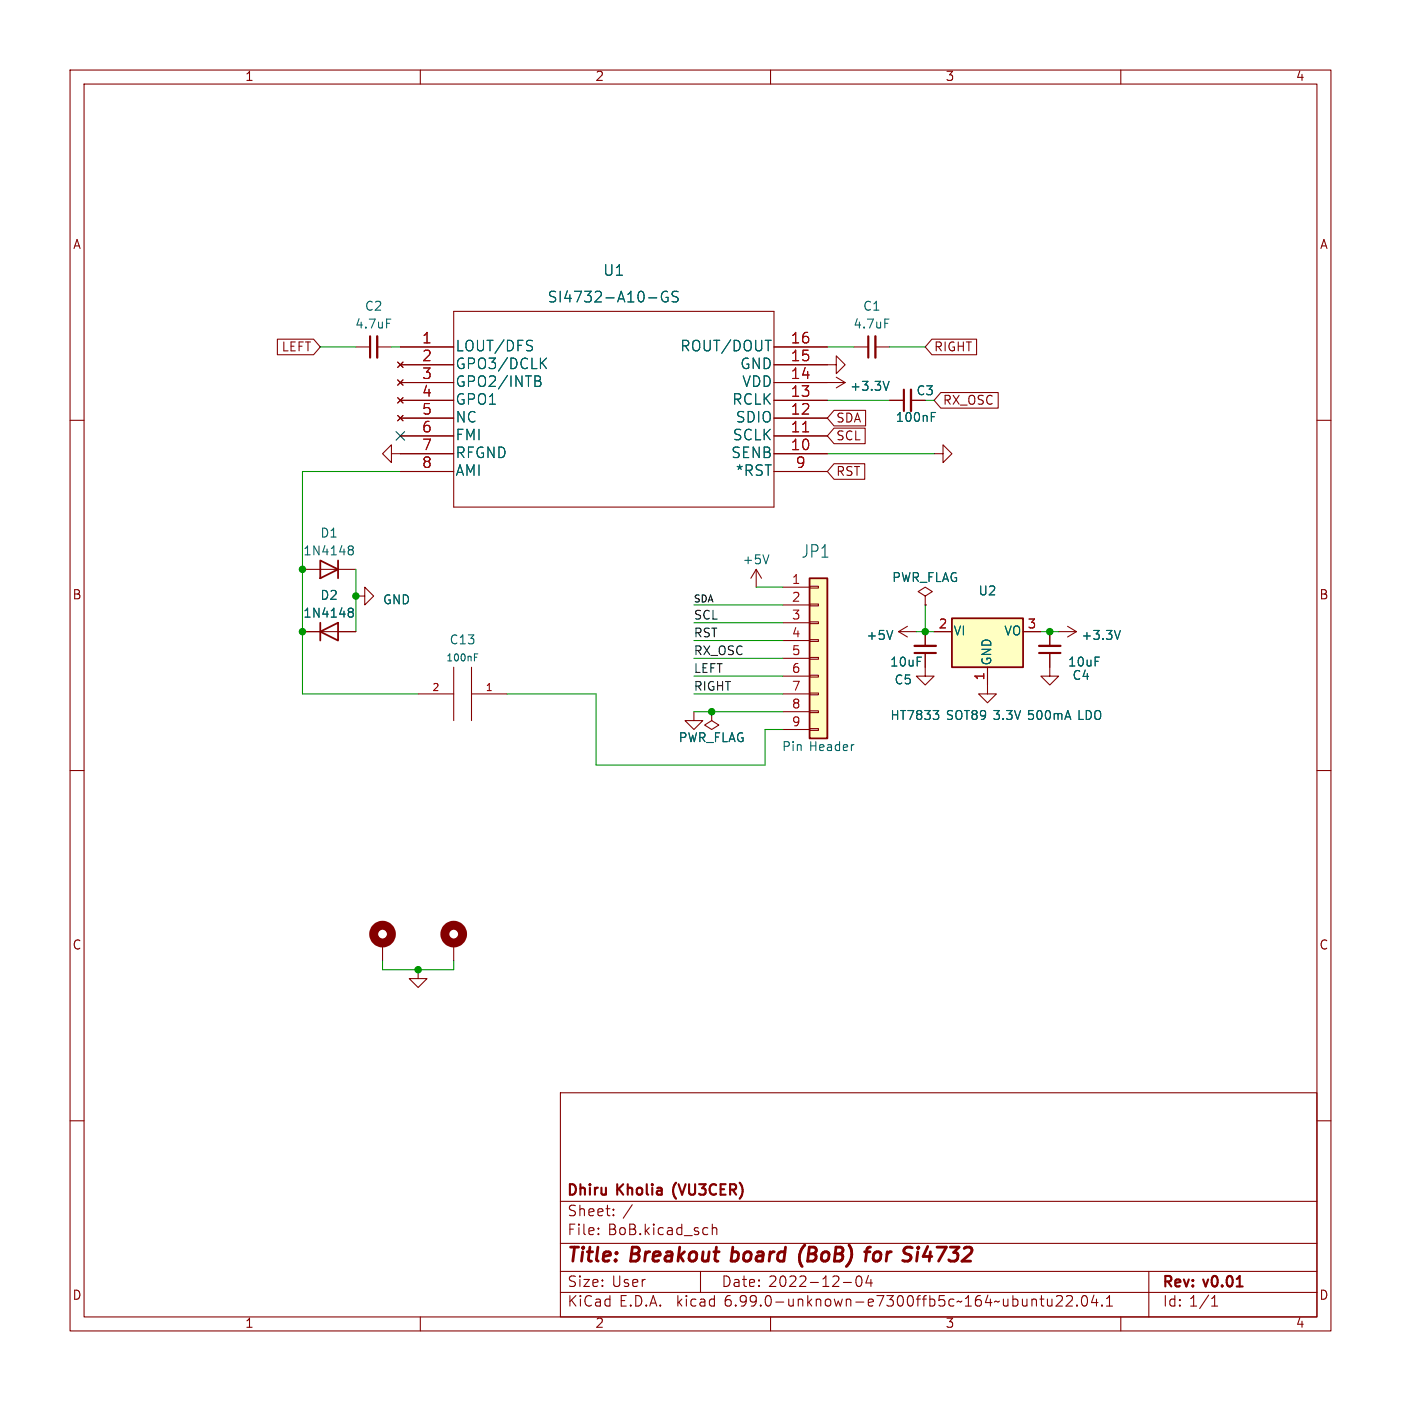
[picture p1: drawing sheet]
<svg xmlns="http://www.w3.org/2000/svg" width="200mm" height="200mm" viewBox="0 0 200 200" stroke-linecap="round" stroke-linejoin="round" font-family="sans-serif">
<g fill="none" stroke="#840000" stroke-width=".15">
<path d="M10 10h180v180h-180zM12 12h176v176h-176zM60 10v2M110 10v2M160 10v2M10 60h2M39.6 48.4h5.2l.9 1.1-.9 1.1h-5.2zM50.8 49.5h2M53.8 49.5h2.1M56.8 51.7l.7 .8M56.8 54.2l.7 .8M56.8 56.8l.7 .7"/>
<path d="M56.8 59.3l.7 .8M57.1 49.5h7.7M57.1 59.7h7.7M57.1 57.1h7.7M57.1 54.6h7.7M57.1 52.1h7.7M57.5 51.7l-.7 .8M57.5 54.2l-.7 .8M57.5 56.8l-.7 .7M57.5 59.3l-.7 .8M64.8 44.4h45.7v28h-45.7zM110.5 52.1h8.9v-1.3l1.2 1.3-1.2 1.2v-1.2"/>
<path d="M110.5 49.5h7.6M110.5 59.7h7.6M110.5 57.1h7.6M110.5 54.6h10.1M119.1 58.6h4.5v2.2h-4.5l-1-1.1zM119.4 53.8l1.2 .8M120.6 54.6l-1.2 .8M121.9 49.5h2.1M125 49.5h2M127 57.1h2M130 57.1h2.1M133 48.4h6.4v2.2h-6.4l-.9-1.1z"/>
<path d="M134.3 56h8.2v2.3h-8.2l-1-1.2zM188 60h2M55.9 64.8v-1.3l-1.3 1.3 1.3 1.2v-1.2h8.9M57.1 62.2h7.7M57.1 67.3h7.7M110.5 64.8h7.6M110.5 62.2h7.6M110.5 67.3h7.6M119.1 66.2h4.3v2.2h-4.3l-1-1.1zM119.1 61.1h4.4v2.2h-4.4l-1-1.1zM133.3 64.8h1.3v-1.3l1.3 1.3-1.3 1.2v-1.2M43.2 90.2h7.6"/>
<path d="M43.2 81.3h7.6M50.8 85.1h1.3v-1.3l1.2 1.3-1.2 1.3v-1.3M59.7 99.1h5.1M64.8 95.2v7.7M67.3 99.1h5.1M67.3 95.2v7.7M107.9 81.3l-.7 1.2M107.9 81.3v2.5M107.9 81.3l.8 1.2M111.8 83.8h3.8M111.8 86.4h3.8M111.8 88.9h3.8"/>
<path d="M111.8 91.4h3.8M111.8 94h3.8M111.8 96.5h3.8M111.8 99.1h3.8M115.6 98.9h1.2v.3h-1.2zM115.6 96.4h1.2v.2h-1.2zM115.6 93.9h1.2v.2h-1.2zM115.6 91.3h1.2v.3h-1.2zM115.6 88.8h1.2v.2h-1.2zM115.6 86.2h1.2v.3h-1.2zM115.6 83.7h1.2v.2h-1.2zM128.3 90.2l1.2 .7"/>
<path d="M128.3 90.2h2.5M129.5 89.4l-1.2 .8M132.1 93.2v3.3h1.2l-1.2 1.3-1.3-1.3h1.3M132.1 85.1l1-.6-1-.7-1 .7 1 .6v1.3M132.1 86.4h.1M132.1 90.2v2M133.3 90.2h2.6M141 95.2v3.9h1.2l-1.2 1.2-1.3-1.2h1.3M146 90.2h2.6M149.9 93.2v3.3h1.2l-1.2 1.3-1.3-1.3h1.3M149.9 90.2v2M151.1 90.2h2.6"/>
<path d="M152.4 89.4l1.3 .8M153.7 90.2l-1.3 .7M10 110h2M99.1 101.6v1.3h1.2l-1.2 1.2-1.3-1.2h1.3M101.6 101.6v1.3l1 .6-1 .6-1-.6 1-.6M101.6 101.6h.1M111.8 101.6h3.8M111.8 104.1h3.8M115.6 104h1.2v.3h-1.2zM115.6 101.5h1.2v.2h-1.2zM188 110h2M54.6 134.6v2.6"/>
<path d="M59.7 138.4v1.3h1.3l-1.3 1.3-1.3-1.3h1.3M64.8 134.6v2.6M10 160h2M80 156h108v32h-108zM188 160h2M80 177.5h108M80 171.5h108M90.3 172l-1.3 1.9M101 175.3h-.4l-.3 .2v.5l.2 .2 .1 .1 .4-.1M101.7 175.4a.37 .37 0 0 1 .6 .1v.8M101.7 174.8v1.5M60 188v2"/>
<path d="M80 184.5h108M80 181.5h108M91.7 182.7v1M92.1 182.7h-.3l-.1 .2M100 181.5v3M110 188v2M120.4 183.1h1.1M122.4 182.2a.36 .36 0 0 1 .6 .2 .77 .77 0 0 1-.5 1.3 1 1 0 0 1-.1-1.5zM124 182.1l-.4 1.1h.9M124.3 182.7v1M146 185.5v.9a.41 .41 0 0 0 .6-.1M146.6 185.5v1"/>
<path d="M147.3 185.6a.37 .37 0 0 1 .7 .1v.8M147.3 185.5v1M148.5 185.5h.5M148.7 185v1.2v.2l.3 .1M149.5 185.5l.1 .9a.41 .41 0 0 0 .6-.1M150.2 185.5v1M150.8 185.1l.2-.1h.5a.41 .41 0 0 1 .1 .6l-.9 .9h1M152.2 185.1l.3-.1h.5a.41 .41 0 0 1 0 .6l-.8 .9h.9M153.7 186.3v.2M153.7 186.3v.1v.1M154.5 185.1a.36 .36 0 0 1 .4-.1 .36 .36 0 0 1 .3 .2 .77 .77 0 0 1-.5 1.3 .91 .91 0 0 1-.2-1.4zM156.2 184.9l-.4 1.1h.9"/>
<path d="M156.5 185.5v1M157.3 186.3l.1 .1-.1 .1M157.3 186.3v.2M158 186.5h.8M158 185.4l.4-.4v1.5M160 188v2M164 181.5v6.5M172.5 184.9l-1.2 1.9M173 186.5h.8M173 185.4l.4-.4v1.5"/>
</g>
<path d="M52.8 48v3.1M124 48v3.1M129 55.6v3.1M130.6 93.2h3M148.3 93.2h3.1M104.2 169.1h.6a.41 .41 0 0 1 .3 .3 .41 .41 0 0 1-.3 .4h-.6M104.6 169.8l.5 .8M105.6 168.8a1.72 1.72 0 0 1 0 2.3M176.5 183.7h.9M176.7 182.5l.3-.3v1.5" fill="none" stroke="#840000" stroke-width=".3"/>
<path d="M131.8 179.4h1.2M132.8 178.7l-.1 1.3M133.8 178h1.3l-1.1 2M135.7 178h1.2l-.8 .8h.3l.3 .2v.7l-.1 .1-.3 .2h-.6l-.3-.2M137.6 178.2l.4-.2h.4a.45 .45 0 0 1 .3 .6l-.1 .3-1.3 1.1h1.3" fill="none" stroke="#840000" stroke-width=".4"/>
<g fill="#ffffc2" stroke="#ffffc2" stroke-width=".14">
<path d="M115.6 82.5h2.5v22.9h-2.5z"/>
<path d="M135.9 88.3h10.1v6.9h-10.1z"/>
</g>
<path d="M45.7 90.2l2.6-1.3v2.5zM45.7 80l2.6 1.3-2.6 1.2zM45.7 88.9v2.5M48.3 80v2.5M115.6 82.5h2.5v22.9h-2.5zM135.9 88.3h10.1v6.9h-10.1z" fill="none" stroke="#840000" stroke-width=".25"/>
<g fill="none" stroke="#006464" stroke-width=".15">
<path d="M75.8 48.6l.2 .1M75.9 49.5v.4M76.4 53.7h.6a.36 .36 0 0 1 .2 .4 .36 .36 0 0 1-.3 .3M76.4 54.4h.5M76.9 54.4a.4 .4 0 0 1 .3 .3 .4 .4 0 0 1-.3 .5h-.5M77.4 51.8l.6 .8M78 51.1l-.8 .9M79.3 41.7l-.2-.1-.5 .1a.36 .36 0 0 0-.1 .3 .36 .36 0 0 0 .2 .3 .56 .56 0 0 1 .6 .4l-.1 .3-.2 .1-.6-.1M96.8 41.7l-.2-.1-.5 .1a.36 .36 0 0 0-.2 .3 .36 .36 0 0 0 .3 .3 .56 .56 0 0 1 .6 .4l-.1 .3-.2 .1-.6-.1M121.9 106.3l-.2 .1M127.4 101.4v1.3M127.4 102h.7"/>
<path d="M128.1 101.4v1.3M156.3 101.6a.43 .43 0 0 1 .5-.2 .43 .43 0 0 1 .3 .5v.4a.42 .42 0 0 1-.4 .4 .42 .42 0 0 1-.4-.4z"/>
</g>
<path d="M53.8 48v3.1M125 48v3.1M130 55.6v3.1M130.6 92.2h3M148.3 92.2h3.1" fill="none" stroke="#840000" stroke-width=".33"/>
<g fill="none" stroke="#840000" stroke-width="1.3">
<circle cx="54.6" cy="133.3" r="1.27"/>
<circle cx="64.8" cy="133.3" r="1.27"/>
</g>
<g fill="none" stroke="#009600" stroke-width=".15">
<path d="M45.7 49.5h5.1M55.9 49.5h1.2M118.1 49.5h3.8M118.1 57.1h8.9M127 49.5h5.1M57.1 67.3h-13.9v31.8h16.5M118.1 64.8h15.2M50.8 81.3v8.9M72.4 99.1h12.7v10.1h24.1v-5.1h2.6M99.1 91.4h12.7M99.1 96.5h12.7M99.1 99.1h12.7"/>
<path d="M99.1 88.9h12.7M99.1 86.4h12.7M99.1 94h12.7M107.9 83.8h3.9M130.8 90.2h2.5M132.1 86.4v3.8M148.6 90.2h2.5M99.1 101.6h12.7M54.6 137.2v1.2h10.2v-1.2"/>
</g>
<path d="M56.5 61.6l1.3 1.2M57.8 61.6l-1.3 1.2" fill="none" stroke="#000084" stroke-width=".15"/>
<g fill="#009600" stroke="#009600" stroke-width=".15">
<circle cx="59.7" cy="138.4" r=".46"/>
<circle cx="43.2" cy="81.3" r=".46"/>
<circle cx="50.8" cy="85.1" r=".46"/>
<circle cx="43.2" cy="90.2" r=".46"/>
<circle cx="101.6" cy="101.6" r=".46"/>
<circle cx="149.9" cy="90.2" r=".46"/>
<circle cx="132.1" cy="90.2" r=".46"/>
</g>
<text font-size="2.8" fill="#840000" x="81" y="180.3">Title: Breakout board (BoB) for Si4732</text>
<text font-size="2.5" fill="#006464" x="114.6" y="79.8">JP1</text>
<g font-size="2.1" fill="#006464">
<text x="86.3" y="39.5">U1</text>
<text x="80.1" y="43.3">SI4732-A10-GS</text>
<text x="65" y="50.3">LOUT/DFS</text>
<text x="65" y="52.8">GPO3/DCLK</text>
<text x="97.8" y="50.3">ROUT/DOUT</text>
<text x="105.6" y="52.8">GND</text>
<text x="65" y="55.4">GPO2/INTB</text>
<text x="65" y="57.9">GPO1</text>
<text x="104.4" y="57.9">RCLK</text>
<text x="105.8" y="55.4">VDD</text>
<text x="65" y="60.4">NC</text>
<text x="65" y="63">FMI</text>
<text x="65" y="65.5">RFGND</text>
<text x="104.4" y="65.5">SENB</text>
<text x="104.6" y="63">SCLK</text>
<text x="105.1" y="60.4">SDIO</text>
<text x="65" y="68.1">AMI</text>
<text x="105.2" y="68.1">*RST</text>
</g>
<g font-size="2.1" fill="#a90000">
<text x="60.4" y="49.3">1</text>
<text x="60.4" y="51.8">2</text>
<text x="113.1" y="51.8">15</text>
<text x="113.1" y="49.3">16</text>
<text x="60.4" y="54.4">3</text>
<text x="60.4" y="56.9">4</text>
<text x="60.4" y="59.4">5</text>
<text x="113.1" y="59.4">12</text>
<text x="113.1" y="56.9">13</text>
<text x="113.1" y="54.4">14</text>
<text x="60.4" y="62">6</text>
<text x="60.4" y="64.5">7</text>
<text x="113.1" y="64.5">10</text>
<text x="113.1" y="62">11</text>
<text x="60.4" y="67.1">8</text>
<text x="113.7" y="67.1">9</text>
</g>
<g font-size="2.1" fill="#840000">
<text x="81" y="173.7">Sheet: /</text>
<text x="81" y="170.7">Dhiru Kholia (VU3CER)</text>
<text x="81" y="176.4">File: BoB.kicad_sch</text>
<text x="81" y="183.8">Size: User</text>
<text x="103" y="183.8">Date: 2022-12-04</text>
<text x="166" y="183.8">Rev: v0.01</text>
<text x="81" y="186.6">KiCad E.D.A. kicad 6.99.0-unknown-e7300ffb5c~164~ubuntu22.04.1</text>
<text x="166" y="186.6">Id: 1/1</text>
</g>
<g font-size="1.8" fill="#840000">
<text x="35" y="11.6">1</text>
<text x="85" y="11.6">2</text>
<text x="135" y="11.6">3</text>
<text x="185" y="11.6">4</text>
<text x="10.3" y="35.6">A</text>
<text x="188.3" y="35.6">A</text>
<text x="40" y="50.3">LEFT</text>
<text x="133.3" y="50.3">RIGHT</text>
<text x="134.6" y="57.9">RX_OSC</text>
<text x="119.4" y="60.4">SDA</text>
<text x="119.4" y="63">SCL</text>
<text x="119.4" y="68">RST</text>
<text x="10.3" y="85.7">B</text>
<text x="188.3" y="85.7">B</text>
<text x="10.3" y="135.6">C</text>
<text x="188.3" y="135.6">C</text>
<text x="10.3" y="185.6">D</text>
<text x="188.3" y="185.6">D</text>
<text x="35" y="189.6">1</text>
<text x="85" y="189.6">2</text>
<text x="135" y="189.6">3</text>
<text x="185" y="189.6">4</text>
</g>
<g font-size="1.8" fill="#006464">
<text x="51" y="47">4.7uF</text>
<text x="52.2" y="44.5">C2</text>
<text x="122.2" y="47">4.7uF</text>
<text x="123.3" y="44.5">C1</text>
<text x="121.9" y="55.9">+3.3V</text>
<text x="130.9" y="56.5">C3</text>
<text x="128.3" y="60.3">100nF</text>
<text x="45.9" y="76.8">D1</text>
<text x="43.9" y="79.4">1N4148</text>
<text x="106.4" y="80.6">+5V</text>
<text x="127.1" y="83.2">PWR_FLAG</text>
<text x="43.9" y="88.3">1N4148</text>
<text x="45.9" y="85.7">D2</text>
<text x="54.7" y="86.4">GND</text>
<text x="139.8" y="85.1">U2</text>
<text x="64.4" y="92.1">C13</text>
<text x="124" y="91.4">+5V</text>
<text x="127.3" y="95.2">10uF</text>
<text x="136.1" y="90.8">VI</text>
<text x="141.6" y="95" transform="rotate(-90 141.6 95)">GND</text>
<text x="143.2" y="90.8">VO</text>
<text x="152.7" y="95.2">10uF</text>
<text x="154.9" y="91.4">+3.3V</text>
<text x="127.8" y="97.8">C5</text>
<text x="153.2" y="97.2">C4</text>
<text x="96.6" y="106">PWR_FLAG</text>
<text x="112.2" y="107.3">Pin Header</text>
<text x="128.7" y="102.9">HT7833 SOT89 3.3V 500mA LDO</text>
</g>
<g font-size="1.8" fill="#a90000">
<text x="113.2" y="83.6">1</text>
<text x="113.2" y="86.1">2</text>
<text x="113.2" y="88.6">3</text>
<text x="134.1" y="89.9">2</text>
<text x="146.8" y="89.9">3</text>
<text x="113.2" y="91.2">4</text>
<text x="113.2" y="93.7">5</text>
<text x="113.2" y="96.3">6</text>
<text x="113.2" y="98.8">7</text>
<text x="113.2" y="101.3">8</text>
<text x="140.7" y="97" transform="rotate(-90 140.7 97)">1</text>
<text x="113.2" y="103.9">9</text>
</g>
<g font-size="1.7" fill="#0f0f0f">
<text x="99.1" y="88.6">SCL</text>
<text x="99.1" y="93.7">RX_OSC</text>
<text x="99.1" y="91.2">RST</text>
<text x="99.1" y="96.3">LEFT</text>
<text x="99.1" y="98.8">RIGHT</text>
</g>
<text font-size="1.4" fill="#0f0f0f" x="99.1" y="86.2">SDA</text>
<text font-size="1.4" fill="#006464" x="64" y="94.5">100nF</text>
<g font-size="1.4" fill="#a90000">
<text x="61.8" y="98.8">2</text>
<text x="69.5" y="98.8">1</text>
</g>
</svg>
